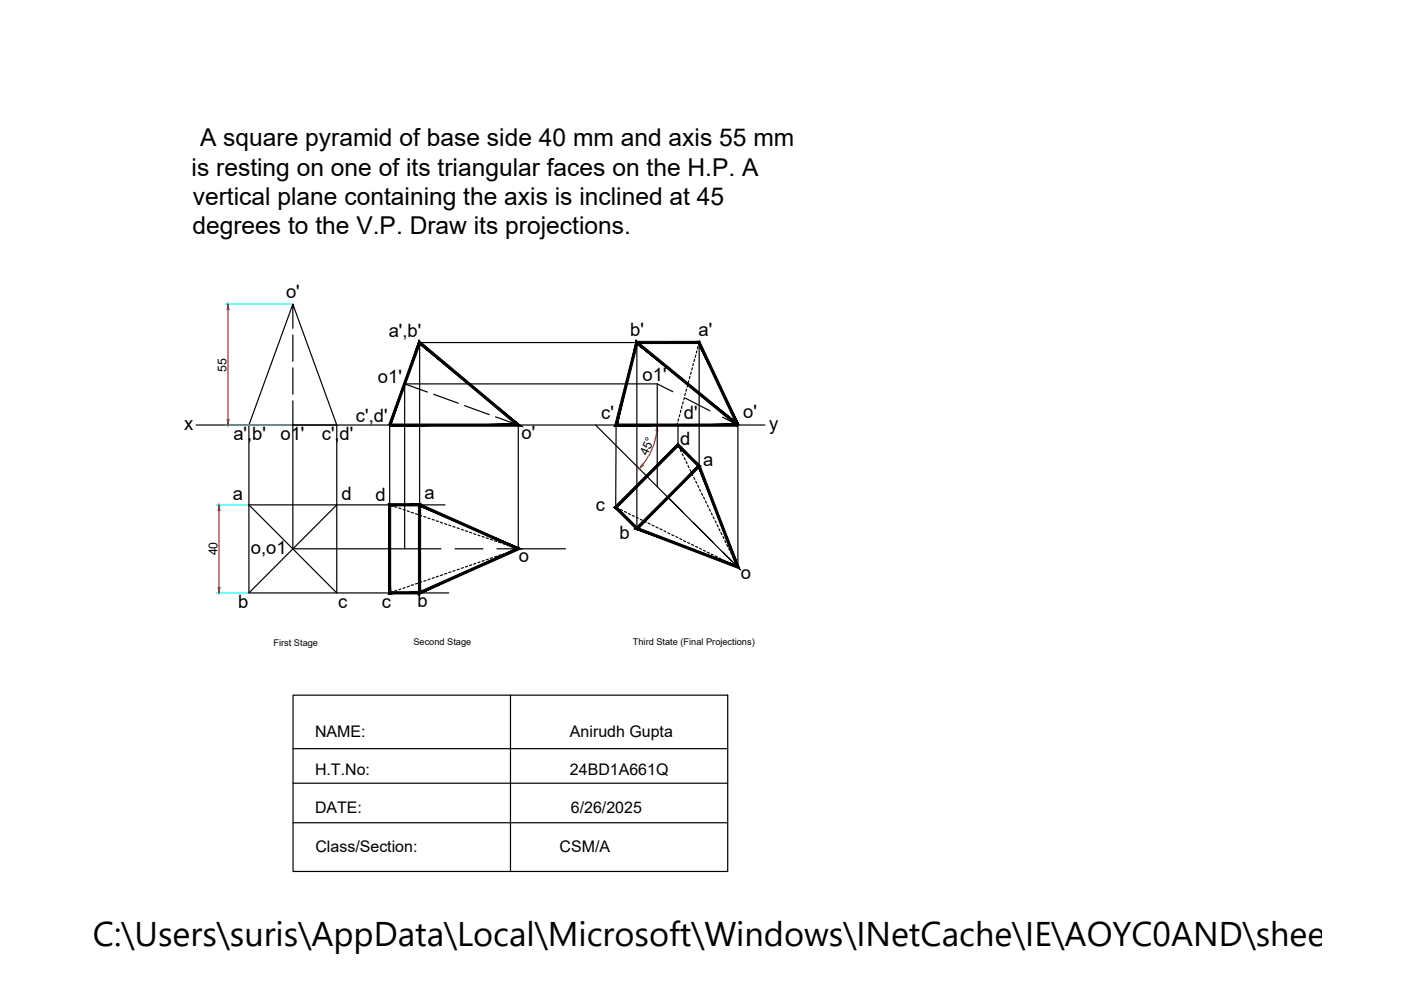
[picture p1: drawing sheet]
<svg xmlns="http://www.w3.org/2000/svg" width="297mm" height="210mm" viewBox="0 0 297 210" stroke-linecap="round" stroke-linejoin="round" font-family="sans-serif">
<!-- layer: 0 -->
<g fill="none" stroke="#000" stroke-width=".25">
<path d="M62.1 64.5l-9.3 25.6h18.6l-9.3-25.6v5.1M62.1 71v5.6M62.1 78v5.6M89 72.6h.1M89 72.6v53.1M89 72.6h59.2M135 72.6v39.4M146.3 79.8l-.1 .4M146.5 78.9l-.1 .5M146.8 78l-.1 .4M147 77.1l-.1 .4M147.3 76.2l-.2 .5"/>
<path d="M147.5 75.3l-.1 .5M147.7 74.4l-.1 .4M148 73.5l-.1 .4M148.2 72.6v26.2M148.2 72.6l-.1 .5M41.6 90.1h120.6M52.8 90.1v16.9h18.6v18.7h-18.6v-18.7l18.6 18.7h23.8M62.1 85v31.4h31.4M71.4 90.1v16.9l-18.6 18.7M82.6 90.1v35.6l.7-.2M85.8 81.4l4.8 1.7M85.8 81.4v35"/>
<path d="M85.8 81.4h53.5M91.9 83.6l5.3 1.9M98.5 86l5.2 1.9M105.1 88.4l4.8 1.7-27.3 .1 6.4-17.6 20.9 17.5v26.3M126.3 90.1l18.6 18.6M130.6 90.1l-.1 17.5 .6 .3M139.3 81.4v21.8M139.3 81.4l3.3 1.6M143.6 89.7l-.1 .4M143.7 90.1v4.2l.3 .6M143.9 88.8l-.2 .5M144.1 87.9l-.1 .4"/>
<path d="M144.2 95.4l.2 .4M144.3 87v.4M144.6 86.1l-.1 .5M144.6 96.2l.3 .4M144.9 85.2l-.2 .5M145.1 97.1l.2 .4M145.1 84.3l-.1 .4M145.3 84.4l5.2 2.7M145.3 83.4l-.1 .4M145.5 97.9l.2 .4M145.6 82.5l-.2 .5M145.7 81.4h.2"/>
<path d="M145.8 81.6l-.1 .4M145.9 98.7l.2 .4M146 80.7v.4M146.3 99.6l.2 .4M153.2 88.5l3.2 1.6v30.2l-3.2-3.3M71.4 107h22.9M82.6 107l.7 .3M83.7 107.4l.4 .2M84.6 107.7l.4 .2M85.5 108l.4 .1M86.3 108.3l.5 .2M87.2 108.6l.5 .2"/>
<path d="M88.1 108.9l.4 .2M89 109.2l.4 .2M89.9 109.5l.4 .2M90.7 109.8l.5 .2M91.6 110.1l.5 .2M92.5 110.4l.4 .2M93.4 110.7l.4 .2M94.3 111l.4 .2M95.2 111.3l.4 .2M96 111.6l.5 .2M96.5 116.4h5.9M96.9 111.9l.5 .2"/>
<path d="M97.8 112.3l.4 .1M98.7 112.6l.4 .1M99.6 112.8l.4 .2M100 119.7l-.4 .2M100.4 113.1l.5 .2M100.9 119.5l-.5 .1M101.3 113.4l.5 .2M101.8 119.2l-.5 .1M102.2 113.7l.4 .2M102.6 118.9l-.4 .1M103.1 114l.4 .2M103.5 118.6l-.4 .1"/>
<path d="M104 114.3l.4 .2M104.4 118.3l-.4 .1M104.8 114.7l.5 .1M105.3 117.9l-.5 .2M105.4 116.4h14.5M105.7 115l.5 .1M106.2 117.6l-.5 .2M106.6 115.3l.4 .1M107 117.3l-.4 .2M107.5 115.6l.4 .1M107.9 117l-.4 .2M108.4 115.9l.4 .1"/>
<path d="M108.8 116.7l-.4 .2M109.3 116.1l.6 .3-.6 .2M131.6 108l.4 .2M132.4 108.4l.4 .3M133.3 108.9l.3 .2M134.1 109.3l.4 .2M134.9 109.7l.4 .2M135.7 110.1l.5 .2M136.6 110.5l.4 .2M137.4 110.9l.4 .2M138.2 111.3l.5 .2M139.1 111.7l.4 .3"/>
<path d="M139.9 112.1l.5 .2M140.8 112.6l.4 .2M141.6 113l.4 .2M141.6 105.4l13.7 13.7M142.4 113.4l.5 .2M143.3 113.8l.4 .2M144.1 114.2l.5 .2M144.9 114.6l.5 .2M145.8 115l.4 .2M146.6 115.4l.5 .2M146.7 100.4l.2 .4M146.9 110.7l4.2 4.2"/>
<path d="M147.1 101.2l.2 .4M147.5 115.9l.4 .2M147.5 102.1l.2 .4M147.9 102.9l.3 .4M148.3 103.7l.2 .5M148.3 116.2l.4 .2M148.7 104.6l.3 .4M149.1 116.7l.4 .2M149.2 105.4l.2 .4M149.6 106.2l.2 .5M150 107.1l.2 .4M150 117.1l.4 .2"/>
<path d="M150.4 107.9l.2 .5M150.8 108.8l.2 .4M150.8 117.5l.4 .2M151.2 109.6l.2 .4M151.6 110.4l.2 .5M151.7 117.9l.4 .2M152 111.3l.3 .4M152.4 112.1l.2 .5M152.5 118.3l.4 .2M152.9 112.9l.2 .5M153.3 113.8l.2 .4M153.3 118.7l.4 .2"/>
<path d="M153.7 114.6l.2 .4M154.1 115.5l.2 .4M154.2 119.1l.4 .2M154.5 116.3l.2 .4M154.9 117.1l.2 .4M155 119.5l.4 .2M155.3 118l.2 .4M155.7 118.8l.2 .4M156.2 119.7l.2 .6-.5-.3M84.1 125.2l-.4 .1M85 124.9l-.4 .1M85.9 124.6l-.4 .1"/>
<path d="M86.8 124.3l-.5 .1M87.7 124l-.5 .1M88.5 123.7l-.4 .1M89.4 123.4l-.4 .1M90.3 123.1l-.4 .1M91.2 122.8l-.5 .1M92.1 122.5l-.5 .1M92.9 122.2l-.4 .1M93.8 121.9l-.4 .1M94.7 121.6l-.4 .1M95.6 121.3l-.4 .1M96.5 121l-.5 .1"/>
<path d="M97.4 120.7l-.5 .1M98.2 120.3l-.4 .2M99.1 120l-.4 .2M62.1 147.4h92.2v37.4h-92.2zM62.1 158.7h92.2M108.2 147.4v37.4M62.1 166.1h92.2M62.1 174.4h92.2"/>
</g>
<g fill="#000" stroke="#000" stroke-width=".21">
<path d="M82.6 89.9v.5l26.6-.5zM82.6 90.4l26.6-.5 1.3 .5zM89.1 73l20.1 16.9 1.3 .5zM88.8 72.2l21.7 18.2-21.4-17.4zM88.8 72.2l-6 18 6.3-17.2zM88.8 72.2l-6 18-.4-.1z"/>
<path d="M148.1 72.8l8.1 17.4 .5-.2zM148.4 72.4l8.3 17.6-8.6-17.2zM135 72.8h13.1l.3-.4zM135 72.4h13.4l-13.4 .4z"/>
<path d="M130.3 90.4h26.1v-.5zM130.3 90.4l.6-.5h25.5zM134.9 72.2l-4.6 18.2 .6-.5zM134.9 72.2l.3 .8-4.3 16.9zM134.9 72.2l.3 .8 21.4 16.9zM135.2 73l21.4 16.9-.3 .4z"/>
<path d="M130.2 107.6l4.7 4.6 .3-.3zM130.2 107.6h.7l4.3 4.3zM143.7 94l-13.5 13.6h.7zM143.7 94v.7l-12.8 12.9zM143.7 94v.7l4.8 4.1zM143.7 94.7l4.8 4.1h-.6zM147.9 98.8l-12.4 13.2 13-13.2zM147.9 98.8l-12.4 13.2-.9 .1zM134.6 112.1l21.4 7.7-20.5-7.8zM134.6 112.1l21.4 7.7 .8 .8zM148 98.9l8 20.9 .8 .8zM148 98.9l.4-.2 8.4 21.9z"/>
<path d="M82.4 125.9h6.6v-.4zM82.4 125.9l.4-.4h6.2zM82.4 106.8v19.1l.4-.4zM82.4 106.8l.4 .5v18.2zM82.4 106.8l.4 .5 6.4-.5zM82.8 107.3l6.4-.5-.5 .5zM88.7 107.3l.5 18v-18.5zM88.7 107.3l.5 18-.5 .8zM89.2 125.3l-.5 .8 20.6-9.7zM88.7 126.1l20.6-9.7h1.2zM88.9 107.3l20.4 9.1h1.2zM89.1 106.8l21.4 9.6-21.6-9.1z"/>
</g>
<path d="M48.3 65.6v23.4M139.3 91.3a13.1 13.1 0 0 1-3 7.2M46.4 108.2v16.3" fill="none" stroke="#f00" stroke-width=".25"/>
<g fill="#f00" stroke="#f00" stroke-width=".21">
<path d="M136.2 98.4l.3 .2-1 .8z"/>
<path d="M139.3 90.1l.2 1.2h-.4z"/>
<path d="M46.4 107l.2 1.2h-.3z"/>
<path d="M46.3 124.5h.3l-.2 1.2z"/>
<path d="M48.3 64.5l.2 1.1h-.3z"/>
<path d="M48.2 89h.3l-.2 1.1z"/>
</g>
<path d="M47.8 64.5h14M47.8 90.1h14M45.9 107h6.6M45.9 125.7h6.6" fill="none" stroke="#0ff" stroke-width=".25"/>
<text font-size="7.3" x="19.7" y="200.6">C:\Users\suris\AppData\Local\Microsoft\Windows\INetCache\IE\AOYC0AND\sheet@7c[</text>
<g font-size="5.2">
<text x="42.4" y="31">A square pyramid of base side 40 mm and axis 55 mm</text>
<text x="40.6" y="37.2">is resting on one of its triangular faces on the H.P. A</text>
<text x="40.9" y="43.5">vertical plane containing the axis is inclined at 45</text>
<text x="40.8" y="49.7">degrees to the V.P. Draw its projections.</text>
</g>
<g font-size="3.9">
<text x="60.6" y="63.1">o'</text>
<text x="82.4" y="71.5">a',b'</text>
<text x="133.6" y="71.2">b'</text>
<text x="148.1" y="71.2">a'</text>
<text x="80.1" y="81.2">o1'</text>
<text x="136.3" y="80.9">o1'</text>
<text x="75.5" y="89.5">c',d'</text>
<text x="127.5" y="88.8">c'</text>
<text x="145" y="88.8">d'</text>
<text x="157.6" y="88.7">o'</text>
<text x="39" y="91.1">x</text>
<text x="49.5" y="93.3">a',b'</text>
<text x="59.5" y="93.2">o1'</text>
<text x="68.2" y="93.2">c',d'</text>
<text x="110.6" y="93.1">o'</text>
<text x="144.2" y="94.3">d</text>
<text x="163.1" y="91.2">y</text>
<text x="149.1" y="98.7">a</text>
<text x="49.4" y="105.9">a</text>
<text x="72.4" y="106.1">d</text>
<text x="79.6" y="106.3">d</text>
<text x="90" y="105.8">a</text>
<text x="126.4" y="108.3">c</text>
<text x="53.2" y="117.5">o,o1</text>
<text x="110" y="119.2">o</text>
<text x="131.3" y="114.4">b</text>
<text x="157" y="122.8">o</text>
<text x="50.5" y="128.8">b</text>
<text x="71.7" y="128.8">c</text>
<text x="80.9" y="128.9">c</text>
<text x="88.5" y="128.7">b</text>
</g>
<g font-size="3.4">
<text x="66.8" y="156.2">NAME:</text>
<text x="120.8" y="156.2">Anirudh Gupta</text>
<text x="66.8" y="164.3">H.T.No:</text>
<text x="120.8" y="164.3">24BD1A661Q</text>
<text x="66.8" y="172.5">DATE:</text>
<text x="121" y="172.5">6/26/2025</text>
<text x="66.9" y="180.6">Class/Section:</text>
<text x="118.7" y="180.6">CSM/A</text>
</g>
<g font-size="2.6">
<text x="48" y="78.8" transform="rotate(-90 48 78.8)">55</text>
<text x="137.3" y="96.8" transform="rotate(-67 137.3 96.8)">45°</text>
<text x="46.1" y="117.8" transform="rotate(-90 46.1 117.8)">40</text>
</g>
<g font-size="2">
<text x="58" y="136.9">First Stage</text>
<text x="87.7" y="136.7">Second Stage</text>
<text x="134.2" y="136.8">Third State (Final Projections)</text>
</g>
</svg>
